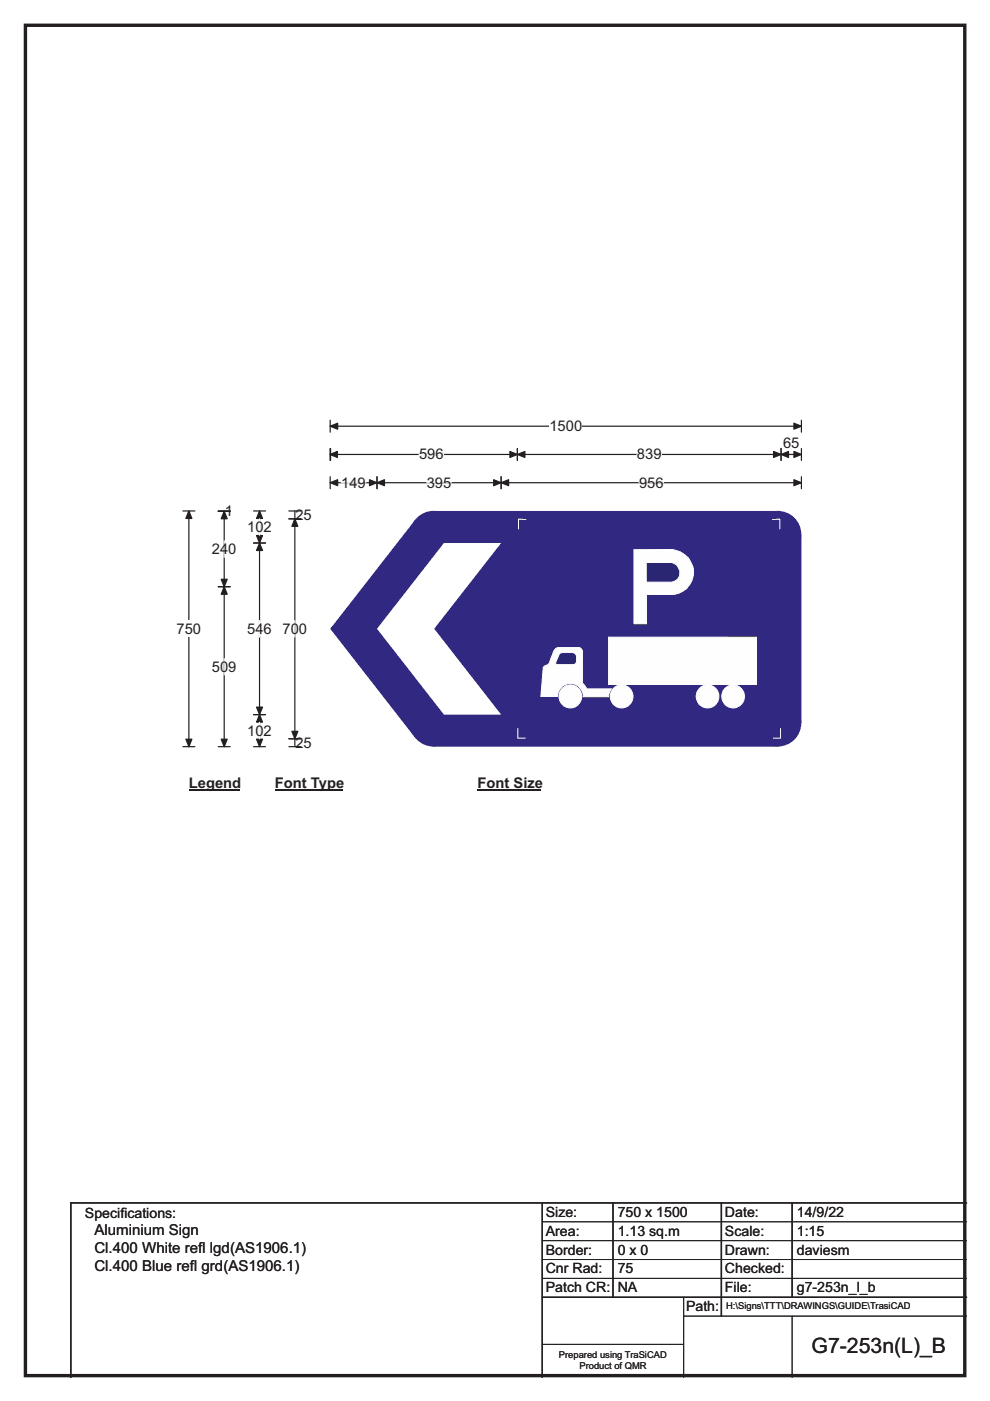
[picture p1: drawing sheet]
<svg xmlns="http://www.w3.org/2000/svg" width="210mm" height="297mm" viewBox="0 0 210 297" stroke-linecap="round" stroke-linejoin="round" font-family="sans-serif">
<path d="M5.4 5.4h199.2v286.3h-199.2z" fill="none" stroke="#231f20" stroke-width=".72"/>
<path d="M70 90.4h100M70 89.1v2.5M170 89.1v2.5" fill="none" stroke="#231f20" stroke-width=".25"/>
<g fill="#231f20" stroke="#231f20" stroke-width=".25">
<path d="M70 90.4l1.6-.7v1.3z" fill-rule="evenodd"/>
<path d="M168.4 89.7l1.6 .7-1.6 .6z" fill-rule="evenodd"/>
</g>
<path d="M116.5 88.6h7v3.5h-7z" fill="#fff"/>
<g fill="none" stroke="#231f20" stroke-width=".25">
<path d="M70 96.4h100M70 95.1v2.5M70.1 95.1v2.5M109.7 95.1v2.5M165.7 95.1v2.5M170 95.1v2.5M38.8 108.3h2.5M40.1 108.3v50M70 101.1v2.5M70 102.3h100M80 101.1v2.5M106.3 101.1v2.5"/>
<path d="M170 101.1v2.5M38.8 158.3h2.5"/>
</g>
<g fill="#231f20" stroke="#231f20" stroke-width=".25">
<path d="M70 96.4l1.6-.7v1.3z" fill-rule="evenodd"/>
<path d="M108.2 95.7l1.5 .7-1.5 .6z" fill-rule="evenodd"/>
<path d="M109.7 96.4l1.6-.7v1.3z" fill-rule="evenodd"/>
<path d="M164.1 95.7l1.6 .7-1.6 .6z" fill-rule="evenodd"/>
<path d="M165.7 96.4l1.6-.7v1.3z" fill-rule="evenodd"/>
<path d="M168.4 95.7l1.6 .7-1.6 .6z" fill-rule="evenodd"/>
<path d="M80 102.3l1.5-.6v1.3z" fill-rule="evenodd"/>
<path d="M104.7 101.7l1.6 .6-1.6 .7z" fill-rule="evenodd"/>
<path d="M70 102.3l1.6-.6v1.3z" fill-rule="evenodd"/>
<path d="M78.4 101.7l1.6 .6-1.6 .7z" fill-rule="evenodd"/>
<path d="M106.3 102.3l1.6-.6v1.3z" fill-rule="evenodd"/>
<path d="M168.4 101.7l1.6 .6-1.6 .7z" fill-rule="evenodd"/>
<path d="M40.1 108.3l.6 1.6h-1.3z" fill-rule="evenodd"/>
<path d="M39.4 156.7h1.3l-.6 1.6z" fill-rule="evenodd"/>
</g>
<path d="M88.9 96.4h5.2M135.1 96.4h5.2M72.4 102.3h5.2M90.5 102.3h5.2M135.5 102.3h5.3" fill="none" stroke="#fff" stroke-width=".25"/>
<path d="M37.5 131.6h5.2v3.5h-5.2z" fill="#fff"/>
<g fill="none" stroke="#231f20" stroke-width=".25">
<path d="M46.3 108.4h2.5M46.3 108.3h2.5M47.6 108.3v50M53.8 108.3h2.5M53.8 115.1h2.5M55 108.3v50M61.3 108.3h2.5M61.3 110h2.5M62.5 108.3v50M46.3 124.4h2.5M46.3 158.3h2.5M53.8 158.3h2.5"/>
<path d="M53.8 151.5h2.5M61.3 158.3h2.5M61.3 156.6h2.5"/>
</g>
<g fill="#231f20" stroke="#231f20" stroke-width=".25">
<path d="M47.6 108.4l.6 1.6h-1.3z" fill-rule="evenodd"/>
<path d="M46.9 122.8h1.3l-.6 1.6z" fill-rule="evenodd"/>
<path d="M47.6 124.4l.6 1.6h-1.3z" fill-rule="evenodd"/>
<path d="M46.9 156.7h1.3l-.6 1.6z" fill-rule="evenodd"/>
<path d="M55 115.1l.7 1.6h-1.3z" fill-rule="evenodd"/>
<path d="M54.4 149.9h1.3l-.7 1.6z" fill-rule="evenodd"/>
<path d="M55 108.3l.7 1.6h-1.3z" fill-rule="evenodd"/>
<path d="M54.4 113.5h1.3l-.7 1.6z" fill-rule="evenodd"/>
<path d="M55 151.5l.7 1.6h-1.3z" fill-rule="evenodd"/>
<path d="M54.4 156.7h1.3l-.7 1.6z" fill-rule="evenodd"/>
<path d="M62.5 110l.7 1.6h-1.3z" fill-rule="evenodd"/>
<path d="M61.9 155h1.3l-.7 1.6z" fill-rule="evenodd"/>
</g>
<path d="M47.6 114.6v3.6M55 110v3.5M47.6 139.6v3.5M55 131.6v3.5M62.5 131.6v3.5M55 153.2v3.5" fill="none" stroke="#fff" stroke-width=".25"/>
<path d="M40.1 164.3h10.7v3.5h-10.7z" fill="#fff"/>
<path d="M40.1 167.6h10.7" fill="none" stroke="#231f20" stroke-width=".32"/>
<path d="M58.3 164.3h14.4v3.5h-14.4z" fill="#fff"/>
<path d="M58.3 167.6h14.4" fill="none" stroke="#231f20" stroke-width=".32"/>
<path d="M101.3 164.3h13.4v3.5h-13.4z" fill="#fff"/>
<path d="M101.3 167.6h13.4" fill="none" stroke="#231f20" stroke-width=".32"/>
<g fill="#fff">
<path d="M40.1 168.5h.8v3.5h-.8z"/>
<path d="M58.3 168.5h35.5v3.5h-35.5z"/>
<path d="M101.3 168.5h5.2v3.5h-5.2z"/>
</g>
<g fill="#312882">
<path d="M88 110.3l4-2h73l5 5v40l-5 5h-73l-4-1.9-17.8-22.9v-.4z" fill-rule="evenodd"/>
<circle cx="92" cy="113.3" r="5"/>
<circle cx="70.4" cy="133.3" r=".33"/>
<circle cx="92" cy="153.3" r="5"/>
<circle cx="165" cy="153.3" r="5"/>
<circle cx="165" cy="113.3" r="5"/>
</g>
<path d="M94.2 115.1h12.1l-14.2 18.2 14.2 18.2h-12.1l-14.2-18.2z" fill-rule="evenodd" fill="#fff"/>
<path d="M111.6 110.1h-1.6v2.1M163.8 110.1h1.6v2.1M109.8 154.4v2.1h1.7M165.5 154.4v2.1h-1.6" fill="none" stroke="#fefefe" stroke-width=".21"/>
<g fill="#fefefe" stroke="#fefefe" stroke-width=".21">
<path d="M117.9 137.5l.7-.2h4.2l.3 .1 .5 .6v6.8l.9 1.3h5.2l-.5 1-.1 .6h-5.4a2.74 2.74 0 0 0-2.7-2.8 2.74 2.74 0 0 0-2.8 2.8h-3.5l.5-6.1 .2-.3 .9-.4 .2-.4 .9-2.4z" fill-rule="evenodd"/>
<circle cx="121" cy="147.7" r="2.43"/>
<circle cx="131.8" cy="147.7" r="2.43"/>
</g>
<path d="M118.8 138.5l.4-.1h2.4l.4 .2 .3 .5v1.1a.76 .76 0 0 1-.7 .7l-3.7-.1v-.4z" fill-rule="evenodd" fill="#2a2672" stroke="#fefefe" stroke-width=".21"/>
<g fill="#fefefe" stroke="#fefefe" stroke-width=".21">
<path d="M129 135.1h31.5v10h-31.5z" fill-rule="evenodd"/>
<path d="M134.5 116.5h8.2a4.9 4.9 0 0 1 4.1 3.2 4.9 4.9 0 0 1-1.2 5.1 5 5 0 0 1-3.1 1.3h-5.4v6.1h-2.6z" fill-rule="evenodd"/>
<circle cx="150.1" cy="147.7" r="2.43"/>
<circle cx="155.5" cy="147.7" r="2.43"/>
</g>
<path d="M137.1 119.3h5.3a2.11 2.11 0 0 1 1.8 2.1 2.11 2.11 0 0 1-1.9 2h-5.2z" fill-rule="evenodd" fill="#2a2672" stroke="#fefefe" stroke-width=".21"/>
<path d="M115 255v37M130 255v20M153 255v24M168 255v20M205 255h-190v37M115 275h90" fill="none" stroke="#231f20" stroke-width=".3"/>
<path d="M115 259h90M115 263h90M115 267h90M115 271h90M145 279h60M145 275v17M168 279v13M115 285h30" fill="none" stroke="#231f20" stroke-width=".21"/>
<text font-size="4.5" fill="#231f20" x="172.1" y="286.9">G7-253n(L)_B</text>
<g font-size="3.2" fill="#231f20">
<text x="20" y="261.9">Aluminium Sign</text>
<text x="20" y="265.8">Cl.400 White ref</text>
<text x="20" y="269.6">Cl.400 Blue ref</text>
<text x="40.3" y="269.6">l grd(AS1906.1)</text>
<text x="42" y="265.8">l lgd(AS1906.1)</text>
</g>
<g font-size="3.1" fill="#231f20">
<text x="116.5" y="91.4">1500</text>
<text x="166.1" y="95">65</text>
<text x="88.9" y="97.4">596</text>
<text x="135.1" y="97.4">839</text>
<text x="72.4" y="103.4">149</text>
<text x="90.5" y="103.4">395</text>
<text x="135.5" y="103.4">956</text>
<text x="47.7" y="109.4">1</text>
<text x="52.4" y="112.8">102</text>
<text x="62.6" y="110.2">25</text>
<text x="45" y="117.4">240</text>
<text x="37.5" y="134.4">750</text>
<text x="52.4" y="134.4">546</text>
<text x="59.9" y="134.4">700</text>
<text x="45" y="142.4">509</text>
<text x="52.4" y="156">102</text>
<text x="62.6" y="158.5">25</text>
<text x="40.1" y="167.1">Legend</text>
<text x="58.3" y="167.1">Font Type</text>
<text x="101.3" y="167.1">Font Size</text>
</g>
<g font-size="3" fill="#231f20">
<text x="115.8" y="258">Size:</text>
<text x="131" y="258">750 x 1500</text>
<text x="153.8" y="258">Date:</text>
<text x="169" y="258">14/9/22</text>
<text x="18" y="258.2">Specif</text>
<text x="25.5" y="258.2">ications:</text>
<text x="115.8" y="262">Area:</text>
<text x="131" y="262">1.13 sq.m</text>
<text x="153.8" y="262">Scale:</text>
<text x="169" y="262">1:15</text>
<text x="115.8" y="266">Border:</text>
<text x="115.8" y="270">Cnr Rad:</text>
<text x="131" y="266">0 x 0</text>
<text x="131" y="270">75</text>
<text x="153.8" y="266">Drawn:</text>
<text x="153.8" y="270">Checked:</text>
<text x="169" y="266">daviesm</text>
<text x="115.8" y="274">Patch CR:</text>
<text x="131" y="274">NA</text>
<text x="153.8" y="274">File:</text>
<text x="169" y="274">g7-253n_l_b</text>
<text x="145.5" y="278">Path:</text>
</g>
<g font-size="2" fill="#231f20">
<text x="154" y="277.6">H:\Signs\TTT\DRAWINGS\GUIDE\TrasiCAD</text>
<text x="118.5" y="287.8">Prepared using TraSiCAD</text>
<text x="122.9" y="290.2">Product of QMR</text>
</g>
</svg>
